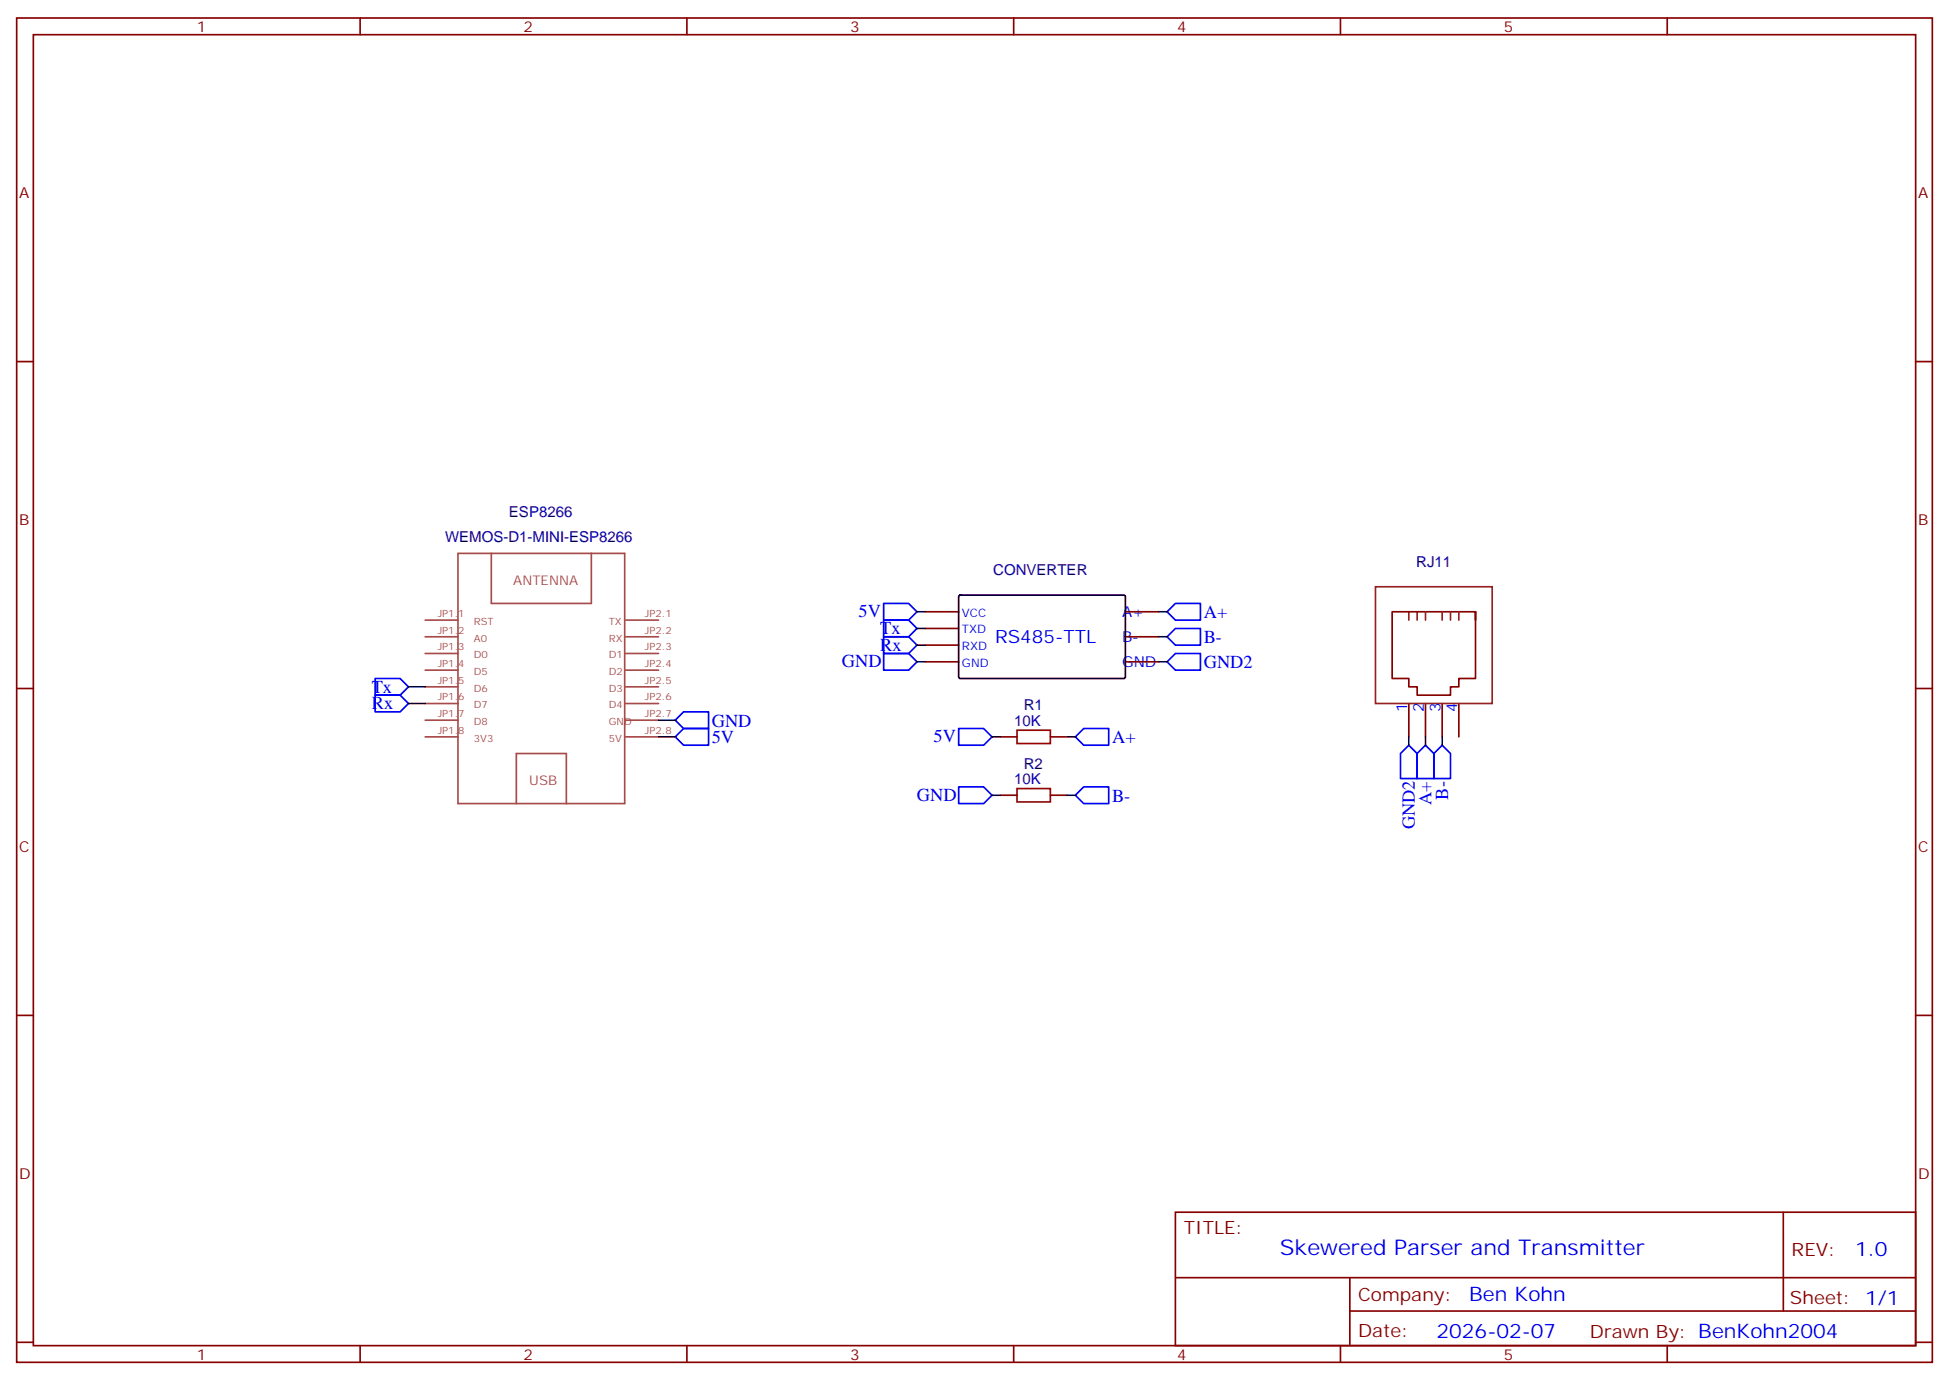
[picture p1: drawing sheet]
<svg xmlns="http://www.w3.org/2000/svg" width="412mm" height="292mm" viewBox="0 0 412 292" stroke-linecap="round" stroke-linejoin="round" font-family="sans-serif">
<g fill="none" stroke="#870000" stroke-width=".35">
<path d="M3.5 3.8h405.4v284.3h-405.4zM7.1 7.3h398.2v277.3h-398.2zM76.2 3.8v3.5M145.3 3.8v3.5M214.5 3.8v3.5M283.6 3.8v3.5M352.8 3.8v3.5M3.5 76.5h3.6M405.3 76.5h3.6M195.8 129.4h7M195.8 140h7M195.8 136.5h7"/>
<path d="M195.8 132.9h7M238.1 129.4h7.1M238.1 134.7h7.1M238.1 140h7.1M312.2 129.4h-17.6v14.1h3.5v1.8h1.8v1.7h7v-1.7h1.8v-1.8h3.5v-14.1v1.8M3.5 145.6h3.6M211.7 155.9h3.5M222.2 155.9h3.6M298.1 148.8v7.1M301.6 148.8v7.1M305.2 148.8v7.1M308.7 148.8v7.1"/>
<path d="M405.3 145.6h3.6M211.7 168.2h3.5M222.2 168.2h3.6M3.5 214.8h3.6M405.3 214.8h3.6M248.7 256.4h156.6v28.2h-156.6zM377.3 256.4v20.9M248.7 270.2h156.5M285.6 277.3h119.6M285.6 270.2v14.2M3.5 283.9h3.6M76.2 284.6v3.5"/>
<path d="M145.3 284.6v3.5M214.5 284.6v3.5M283.6 284.6v3.5M352.8 284.6v3.5M405.3 283.9h3.6"/>
</g>
<g fill="none" stroke="#a64a4a" stroke-width=".35">
<path d="M96.9 117.1h35.3v52.9h-35.3zM104 117.1v10.5h21.1v-10.5M90 131.2h6.9M90 134.7h6.9M90 138.2h6.9M132.4 131.2h6.9M132.4 134.7h6.9M132.4 138.2h6.9M90 141.7h6.9M90 145.3h6.9M90 148.8h6.9M90 152.3h6.9"/>
<path d="M90 155.9h6.9M132.4 141.7h6.9M132.4 145.3h6.9M132.4 148.8h6.9M132.4 152.3h6.9M132.4 155.9h6.9M109.3 170v-10.6h10.5v10.6"/>
</g>
<path d="M291 124.1h24.7v24.7h-24.7zM298.1 129.4v1.8M299.9 129.4v1.8M301.6 129.4v1.8M305.2 129.4v1.8M306.9 129.4v1.8M308.7 129.4v1.8" fill="none" stroke="#8c2424" stroke-width=".35"/>
<g fill="none" stroke="#00f" stroke-width=".35">
<path d="M187 131.2h5.3l1.7 1.7-1.7 1.8h-5.3zM187 134.7h5.3l1.7 1.8-1.7 1.7h-5.3zM187 138.2h5.3l1.7 1.8-1.7 1.7h-5.3zM187 127.6h5.3l1.7 1.8-1.7 1.8h-5.3zM246.9 140l1.8-1.8h5.3v3.5h-5.3zM246.9 134.7l1.8-1.8h5.3v3.6h-5.3zM246.9 129.4l1.8-1.8h5.3v3.6h-5.3zM79.4 147h5.3l1.7 1.8-1.7 1.8h-5.3zM79.4 143.5h5.3l1.7 1.8-1.7 1.7h-5.3zM142.9 155.9l1.7-1.8h5.3v3.5h-5.3zM142.9 152.3l1.7-1.7h5.3v3.5h-5.3zM202.8 154.1h5.3l1.8 1.8-1.8 1.7h-5.3z"/>
<path d="M227.5 155.9l1.8-1.8h5.3v3.5h-5.3zM298.1 157.6l1.8 1.8v5.3h-3.6v-5.3zM299.9 159.4l1.7-1.8 1.8 1.8v5.3h-3.5zM305.2 157.6l1.7 1.8v5.3h-3.5v-5.3zM202.8 166.4h5.3l1.8 1.8-1.8 1.8h-5.3zM227.5 168.2l1.8-1.8h5.3v3.6h-5.3z"/>
</g>
<path d="M202.9 126l.3-.1h34.8l.1 .3v17.1l-.3 .2h-34.8l-.2-.3z" fill="none" stroke="#000" stroke-width=".35"/>
<g fill="none" stroke="#008700" stroke-width=".35">
<path d="M194 140h1.8M194 136.5h1.8M194 132.9h1.8M194 129.4h1.8M245.2 140h1.7M245.2 129.4h1.7M245.2 134.7h1.7M86.4 148.8h3.6M86.4 145.3h3.6M139.3 155.9h3.6M139.3 152.3h3.6M209.9 155.9h1.8"/>
<path d="M225.8 155.9h1.7M298.1 155.9v1.7M301.6 155.9v1.7M305.2 155.9v1.7M209.9 168.2h1.8M225.8 168.2h1.7"/>
</g>
<path d="M215.2 154.4h7v2.9h-7zM215.2 166.8h7v2.8h-7z" fill="none" stroke="#a10000" stroke-width=".35"/>
<text font-size="4.6" fill="#00f" x="270.8" y="265.4">Skewered Parser and Transmitter</text>
<g font-size="4.2" fill="#00f">
<text x="392.5" y="265.7">1.0</text>
<text x="310.9" y="275.2">Ben Kohn</text>
<text x="304" y="283">2026-02-07</text>
</g>
<g font-size="3.9" fill="#00f">
<text x="181.7" y="130.6">5V</text>
<text x="254.7" y="130.8">A+</text>
<text x="186.3" y="134.2">Tx</text>
<text x="186.3" y="137.7">Rx</text>
<text x="210.5" y="135.9">RS485-TTL</text>
<text x="254.7" y="136">B-</text>
<text x="178.1" y="141.2">GND</text>
<text x="254.7" y="141.3">GND2</text>
<text x="78.7" y="146.5">Tx</text>
<text x="78.7" y="150.1">Rx</text>
<text x="150.6" y="153.7">GND</text>
<text x="150.6" y="157.2">5V</text>
<text x="197.5" y="157">5V</text>
<text x="235.3" y="157.2">A+</text>
<text x="194" y="169.4">GND</text>
<text x="235.3" y="169.6">B-</text>
<text x="302.9" y="170.2" transform="rotate(-90 302.9 170.2)">A+</text>
<text x="306.4" y="169.1" transform="rotate(-90 306.4 169.1)">B-</text>
<text x="299.4" y="175.4" transform="rotate(-90 299.4 175.4)">GND2</text>
</g>
<g font-size="3.9" fill="#800">
<text x="250.5" y="261">TITLE:</text>
<text x="379.1" y="265.7">REV:</text>
<text x="287.4" y="275.2">Company:</text>
<text x="378.7" y="275.8">Sheet: 1/1</text>
<text x="287.4" y="282.9">Date:</text>
<text x="336.4" y="282.9">Drawn By: BenKohn2004</text>
</g>
<g font-size="3.2" fill="#800">
<text x="41.6" y="6.8">1</text>
<text x="110.8" y="6.8">2</text>
<text x="179.9" y="6.8">3</text>
<text x="249.1" y="6.8">4</text>
<text x="318.2" y="6.8">5</text>
<text x="4.1" y="41.9">A</text>
<text x="405.9" y="41.9">A</text>
<text x="4.1" y="111.1">B</text>
<text x="405.9" y="111.1">B</text>
<text x="4.1" y="180.2">C</text>
<text x="405.9" y="180.2">C</text>
<text x="4.1" y="249.3">D</text>
<text x="405.9" y="249.3">D</text>
<text x="41.6" y="287.6">1</text>
<text x="110.8" y="287.6">2</text>
<text x="179.9" y="287.6">3</text>
<text x="249.1" y="287.6">4</text>
<text x="318.2" y="287.6">5</text>
</g>
<g font-size="3.2" fill="#000080">
<text x="107.7" y="109.4">ESP8266</text>
<text x="94.2" y="114.7">WEMOS-D1-MINI-ESP8266</text>
<text x="299.7" y="119.9">RJ11</text>
<text x="210.2" y="121.7">CONVERTER</text>
<text x="214.6" y="153.5">10K</text>
<text x="216.6" y="150.3">R1</text>
<text x="214.6" y="165.8">10K</text>
<text x="216.6" y="162.6">R2</text>
</g>
<g font-size="3.2" fill="#00f">
<text x="237.4" y="130.5">A+</text>
<text x="237.4" y="135.7">B-</text>
<text x="237.4" y="141">GND</text>
<text x="297.7" y="150.6" transform="rotate(-90 297.7 150.6)">1</text>
<text x="301.3" y="150.6" transform="rotate(-90 301.3 150.6)">2</text>
<text x="304.8" y="150.6" transform="rotate(-90 304.8 150.6)">3</text>
<text x="308.3" y="150.6" transform="rotate(-90 308.3 150.6)">4</text>
</g>
<g font-size="2.8" fill="#a54b4b">
<text x="108.6" y="123.8">ANTENNA</text>
<text x="112" y="166.1">USB</text>
</g>
<g font-size="2.5" fill="#00f">
<text x="203.6" y="130.5">VCC</text>
<text x="203.6" y="137.5">RXD</text>
<text x="203.6" y="134">TXD</text>
<text x="203.6" y="141">GND</text>
</g>
<g font-size="2.1" fill="#a54b4b">
<text x="92.6" y="130.5">JP1.1</text>
<text x="136.5" y="130.5">JP2.1</text>
<text x="92.6" y="134">JP1.2</text>
<text x="92.6" y="137.5">JP1.3</text>
<text x="100.3" y="132.2">RST</text>
<text x="100.3" y="135.7">A0</text>
<text x="128.8" y="132.2">TX</text>
<text x="128.8" y="135.7">RX</text>
<text x="136.5" y="134">JP2.2</text>
<text x="136.5" y="137.5">JP2.3</text>
<text x="92.6" y="141.1">JP1.4</text>
<text x="100.3" y="139.3">D0</text>
<text x="100.3" y="142.8">D5</text>
<text x="128.8" y="139.3">D1</text>
<text x="128.8" y="142.8">D2</text>
<text x="136.5" y="141.1">JP2.4</text>
<text x="92.6" y="144.6">JP1.5</text>
<text x="92.6" y="148.1">JP1.6</text>
<text x="100.3" y="146.3">D6</text>
<text x="100.3" y="149.8">D7</text>
<text x="128.8" y="146.3">D3</text>
<text x="128.8" y="149.8">D4</text>
<text x="136.5" y="144.6">JP2.5</text>
<text x="136.5" y="148.1">JP2.6</text>
<text x="92.6" y="151.6">JP1.7</text>
<text x="92.6" y="155.2">JP1.8</text>
<text x="100.3" y="153.4">D8</text>
<text x="128.8" y="153.4">GND</text>
<text x="136.5" y="151.6">JP2.7</text>
<text x="136.5" y="155.2">JP2.8</text>
<text x="100.3" y="156.9">3V3</text>
<text x="128.8" y="156.9">5V</text>
</g>
</svg>
